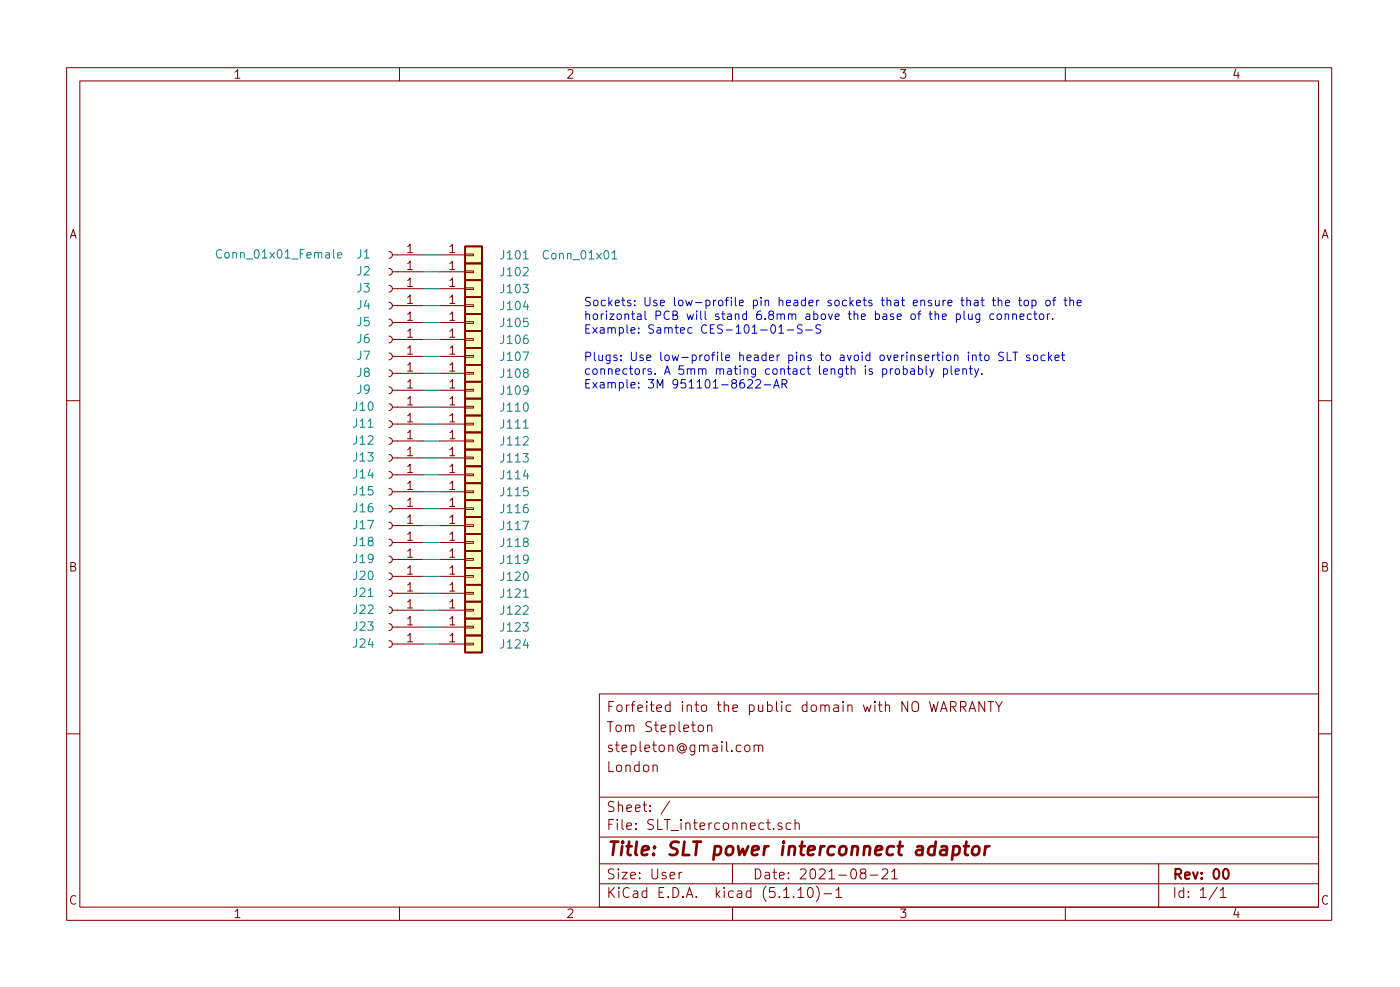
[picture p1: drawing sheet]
EESchema Schematic File Version 4
EELAYER 30 0
EELAYER END
$Descr User 8268 5827
encoding utf-8
Sheet 1 1
Title "SLT power interconnect adaptor"
Date "2021-08-21"
Rev "00"
Comp ""
Comment1 "London"
Comment2 "stepleton@gmail.com"
Comment3 "Tom Stepleton"
Comment4 "Forfeited into the public domain with NO WARRANTY"
$EndDescr
$Comp
L Connector:Conn_01x01_Female J1
U 1 1
P 2300 1500
F 0 "J1" H 2450 1500 50  0000 C CNN
F 1 "Conn_01x01_Female" H 2950 1500 50  0000 C CNN
F 2 "Connector_PinSocket_2.54mm:PinSocket_1x01_P2.54mm_Vertical" H 2300 1500 50  0001 C CNN
F 3 "~" H 2300 1500 50  0001 C CNN
	1    2300 1500
	-1   0    0    1   
$EndComp
$Comp
L Connector:Conn_01x01_Female J2
U 1 1
P 2300 1600
F 0 "J2" H 2450 1600 50  0000 C CNN
F 1 "Conn_01x01_Female" H 2950 1600 50  0001 C CNN
F 2 "Connector_PinSocket_2.54mm:PinSocket_1x01_P2.54mm_Vertical" H 2300 1600 50  0001 C CNN
F 3 "~" H 2300 1600 50  0001 C CNN
	1    2300 1600
	-1   0    0    1   
$EndComp
$Comp
L Connector:Conn_01x01_Female J3
U 1 1
P 2300 1700
F 0 "J3" H 2450 1700 50  0000 C CNN
F 1 "Conn_01x01_Female" H 2950 1700 50  0001 C CNN
F 2 "Connector_PinSocket_2.54mm:PinSocket_1x01_P2.54mm_Vertical" H 2300 1700 50  0001 C CNN
F 3 "~" H 2300 1700 50  0001 C CNN
	1    2300 1700
	-1   0    0    1   
$EndComp
$Comp
L Connector:Conn_01x01_Female J4
U 1 1
P 2300 1800
F 0 "J4" H 2450 1800 50  0000 C CNN
F 1 "Conn_01x01_Female" H 2950 1800 50  0001 C CNN
F 2 "Connector_PinSocket_2.54mm:PinSocket_1x01_P2.54mm_Vertical" H 2300 1800 50  0001 C CNN
F 3 "~" H 2300 1800 50  0001 C CNN
	1    2300 1800
	-1   0    0    1   
$EndComp
$Comp
L Connector:Conn_01x01_Female J5
U 1 1
P 2300 1900
F 0 "J5" H 2450 1900 50  0000 C CNN
F 1 "Conn_01x01_Female" H 2950 1900 50  0001 C CNN
F 2 "Connector_PinSocket_2.54mm:PinSocket_1x01_P2.54mm_Vertical" H 2300 1900 50  0001 C CNN
F 3 "~" H 2300 1900 50  0001 C CNN
	1    2300 1900
	-1   0    0    1   
$EndComp
$Comp
L Connector:Conn_01x01_Female J6
U 1 1
P 2300 2000
F 0 "J6" H 2450 2000 50  0000 C CNN
F 1 "Conn_01x01_Female" H 2950 2000 50  0001 C CNN
F 2 "Connector_PinSocket_2.54mm:PinSocket_1x01_P2.54mm_Vertical" H 2300 2000 50  0001 C CNN
F 3 "~" H 2300 2000 50  0001 C CNN
	1    2300 2000
	-1   0    0    1   
$EndComp
$Comp
L Connector:Conn_01x01_Female J7
U 1 1
P 2300 2100
F 0 "J7" H 2450 2100 50  0000 C CNN
F 1 "Conn_01x01_Female" H 2950 2100 50  0001 C CNN
F 2 "Connector_PinSocket_2.54mm:PinSocket_1x01_P2.54mm_Vertical" H 2300 2100 50  0001 C CNN
F 3 "~" H 2300 2100 50  0001 C CNN
	1    2300 2100
	-1   0    0    1   
$EndComp
$Comp
L Connector:Conn_01x01_Female J8
U 1 1
P 2300 2200
F 0 "J8" H 2450 2200 50  0000 C CNN
F 1 "Conn_01x01_Female" H 2950 2200 50  0001 C CNN
F 2 "Connector_PinSocket_2.54mm:PinSocket_1x01_P2.54mm_Vertical" H 2300 2200 50  0001 C CNN
F 3 "~" H 2300 2200 50  0001 C CNN
	1    2300 2200
	-1   0    0    1   
$EndComp
$Comp
L Connector:Conn_01x01_Female J9
U 1 1
P 2300 2300
F 0 "J9" H 2450 2300 50  0000 C CNN
F 1 "Conn_01x01_Female" H 2950 2300 50  0001 C CNN
F 2 "Connector_PinSocket_2.54mm:PinSocket_1x01_P2.54mm_Vertical" H 2300 2300 50  0001 C CNN
F 3 "~" H 2300 2300 50  0001 C CNN
	1    2300 2300
	-1   0    0    1   
$EndComp
$Comp
L Connector:Conn_01x01_Female J10
U 1 1
P 2300 2400
F 0 "J10" H 2450 2400 50  0000 C CNN
F 1 "Conn_01x01_Female" H 2950 2400 50  0001 C CNN
F 2 "Connector_PinSocket_2.54mm:PinSocket_1x01_P2.54mm_Vertical" H 2300 2400 50  0001 C CNN
F 3 "~" H 2300 2400 50  0001 C CNN
	1    2300 2400
	-1   0    0    1   
$EndComp
$Comp
L Connector:Conn_01x01_Female J11
U 1 1
P 2300 2500
F 0 "J11" H 2450 2500 50  0000 C CNN
F 1 "Conn_01x01_Female" H 2950 2500 50  0001 C CNN
F 2 "Connector_PinSocket_2.54mm:PinSocket_1x01_P2.54mm_Vertical" H 2300 2500 50  0001 C CNN
F 3 "~" H 2300 2500 50  0001 C CNN
	1    2300 2500
	-1   0    0    1   
$EndComp
$Comp
L Connector:Conn_01x01_Female J12
U 1 1
P 2300 2600
F 0 "J12" H 2450 2600 50  0000 C CNN
F 1 "Conn_01x01_Female" H 2950 2600 50  0001 C CNN
F 2 "Connector_PinSocket_2.54mm:PinSocket_1x01_P2.54mm_Vertical" H 2300 2600 50  0001 C CNN
F 3 "~" H 2300 2600 50  0001 C CNN
	1    2300 2600
	-1   0    0    1   
$EndComp
$Comp
L Connector:Conn_01x01_Female J13
U 1 1
P 2300 2700
F 0 "J13" H 2450 2700 50  0000 C CNN
F 1 "Conn_01x01_Female" H 2950 2700 50  0001 C CNN
F 2 "Connector_PinSocket_2.54mm:PinSocket_1x01_P2.54mm_Vertical" H 2300 2700 50  0001 C CNN
F 3 "~" H 2300 2700 50  0001 C CNN
	1    2300 2700
	-1   0    0    1   
$EndComp
$Comp
L Connector:Conn_01x01_Female J14
U 1 1
P 2300 2800
F 0 "J14" H 2450 2800 50  0000 C CNN
F 1 "Conn_01x01_Female" H 2950 2800 50  0001 C CNN
F 2 "Connector_PinSocket_2.54mm:PinSocket_1x01_P2.54mm_Vertical" H 2300 2800 50  0001 C CNN
F 3 "~" H 2300 2800 50  0001 C CNN
	1    2300 2800
	-1   0    0    1   
$EndComp
$Comp
L Connector:Conn_01x01_Female J15
U 1 1
P 2300 2900
F 0 "J15" H 2450 2900 50  0000 C CNN
F 1 "Conn_01x01_Female" H 2950 2900 50  0001 C CNN
F 2 "Connector_PinSocket_2.54mm:PinSocket_1x01_P2.54mm_Vertical" H 2300 2900 50  0001 C CNN
F 3 "~" H 2300 2900 50  0001 C CNN
	1    2300 2900
	-1   0    0    1   
$EndComp
$Comp
L Connector:Conn_01x01_Female J16
U 1 1
P 2300 3000
F 0 "J16" H 2450 3000 50  0000 C CNN
F 1 "Conn_01x01_Female" H 2950 3000 50  0001 C CNN
F 2 "Connector_PinSocket_2.54mm:PinSocket_1x01_P2.54mm_Vertical" H 2300 3000 50  0001 C CNN
F 3 "~" H 2300 3000 50  0001 C CNN
	1    2300 3000
	-1   0    0    1   
$EndComp
$Comp
L Connector:Conn_01x01_Female J17
U 1 1
P 2300 3100
F 0 "J17" H 2450 3100 50  0000 C CNN
F 1 "Conn_01x01_Female" H 2950 3100 50  0001 C CNN
F 2 "Connector_PinSocket_2.54mm:PinSocket_1x01_P2.54mm_Vertical" H 2300 3100 50  0001 C CNN
F 3 "~" H 2300 3100 50  0001 C CNN
	1    2300 3100
	-1   0    0    1   
$EndComp
$Comp
L Connector:Conn_01x01_Female J18
U 1 1
P 2300 3200
F 0 "J18" H 2450 3200 50  0000 C CNN
F 1 "Conn_01x01_Female" H 2950 3200 50  0001 C CNN
F 2 "Connector_PinSocket_2.54mm:PinSocket_1x01_P2.54mm_Vertical" H 2300 3200 50  0001 C CNN
F 3 "~" H 2300 3200 50  0001 C CNN
	1    2300 3200
	-1   0    0    1   
$EndComp
$Comp
L Connector:Conn_01x01_Female J19
U 1 1
P 2300 3300
F 0 "J19" H 2450 3300 50  0000 C CNN
F 1 "Conn_01x01_Female" H 2950 3300 50  0001 C CNN
F 2 "Connector_PinSocket_2.54mm:PinSocket_1x01_P2.54mm_Vertical" H 2300 3300 50  0001 C CNN
F 3 "~" H 2300 3300 50  0001 C CNN
	1    2300 3300
	-1   0    0    1   
$EndComp
$Comp
L Connector:Conn_01x01_Female J20
U 1 1
P 2300 3400
F 0 "J20" H 2450 3400 50  0000 C CNN
F 1 "Conn_01x01_Female" H 2950 3400 50  0001 C CNN
F 2 "Connector_PinSocket_2.54mm:PinSocket_1x01_P2.54mm_Vertical" H 2300 3400 50  0001 C CNN
F 3 "~" H 2300 3400 50  0001 C CNN
	1    2300 3400
	-1   0    0    1   
$EndComp
$Comp
L Connector:Conn_01x01_Female J21
U 1 1
P 2300 3500
F 0 "J21" H 2450 3500 50  0000 C CNN
F 1 "Conn_01x01_Female" H 2950 3500 50  0001 C CNN
F 2 "Connector_PinSocket_2.54mm:PinSocket_1x01_P2.54mm_Vertical" H 2300 3500 50  0001 C CNN
F 3 "~" H 2300 3500 50  0001 C CNN
	1    2300 3500
	-1   0    0    1   
$EndComp
$Comp
L Connector:Conn_01x01_Female J22
U 1 1
P 2300 3600
F 0 "J22" H 2450 3600 50  0000 C CNN
F 1 "Conn_01x01_Female" H 2950 3600 50  0001 C CNN
F 2 "Connector_PinSocket_2.54mm:PinSocket_1x01_P2.54mm_Vertical" H 2300 3600 50  0001 C CNN
F 3 "~" H 2300 3600 50  0001 C CNN
	1    2300 3600
	-1   0    0    1   
$EndComp
$Comp
L Connector:Conn_01x01_Female J23
U 1 1
P 2300 3700
F 0 "J23" H 2450 3700 50  0000 C CNN
F 1 "Conn_01x01_Female" H 2950 3700 50  0001 C CNN
F 2 "Connector_PinSocket_2.54mm:PinSocket_1x01_P2.54mm_Vertical" H 2300 3700 50  0001 C CNN
F 3 "~" H 2300 3700 50  0001 C CNN
	1    2300 3700
	-1   0    0    1   
$EndComp
$Comp
L Connector:Conn_01x01_Female J24
U 1 1
P 2300 3800
F 0 "J24" H 2450 3800 50  0000 C CNN
F 1 "Conn_01x01_Female" H 2950 3800 50  0001 C CNN
F 2 "Connector_PinSocket_2.54mm:PinSocket_1x01_P2.54mm_Vertical" H 2300 3800 50  0001 C CNN
F 3 "~" H 2300 3800 50  0001 C CNN
	1    2300 3800
	-1   0    0    1   
$EndComp
$Comp
L Connector_Generic:Conn_01x01 J101
U 1 1
P 2800 1500
F 0 "J101" H 2950 1500 50  0000 L CNN
F 1 "Conn_01x01" H 3200 1500 50  0000 L CNN
F 2 "Connector_Wire:SolderWire-0.25sqmm_1x01_D0.65mm_OD1.7mm" H 2800 1500 50  0001 C CNN
F 3 "~" H 2800 1500 50  0001 C CNN
	1    2800 1500
	1    0    0    -1  
$EndComp
$Comp
L Connector_Generic:Conn_01x01 J102
U 1 1
P 2800 1600
F 0 "J102" H 2950 1600 50  0000 L CNN
F 1 "Conn_01x01" H 3200 1600 50  0001 L CNN
F 2 "Connector_Wire:SolderWire-0.25sqmm_1x01_D0.65mm_OD1.7mm" H 2800 1600 50  0001 C CNN
F 3 "~" H 2800 1600 50  0001 C CNN
	1    2800 1600
	1    0    0    -1  
$EndComp
$Comp
L Connector_Generic:Conn_01x01 J103
U 1 1
P 2800 1700
F 0 "J103" H 2950 1700 50  0000 L CNN
F 1 "Conn_01x01" H 3200 1700 50  0001 L CNN
F 2 "Connector_Wire:SolderWire-0.25sqmm_1x01_D0.65mm_OD1.7mm" H 2800 1700 50  0001 C CNN
F 3 "~" H 2800 1700 50  0001 C CNN
	1    2800 1700
	1    0    0    -1  
$EndComp
$Comp
L Connector_Generic:Conn_01x01 J104
U 1 1
P 2800 1800
F 0 "J104" H 2950 1800 50  0000 L CNN
F 1 "Conn_01x01" H 3200 1800 50  0001 L CNN
F 2 "Connector_Wire:SolderWire-0.25sqmm_1x01_D0.65mm_OD1.7mm" H 2800 1800 50  0001 C CNN
F 3 "~" H 2800 1800 50  0001 C CNN
	1    2800 1800
	1    0    0    -1  
$EndComp
$Comp
L Connector_Generic:Conn_01x01 J105
U 1 1
P 2800 1900
F 0 "J105" H 2950 1900 50  0000 L CNN
F 1 "Conn_01x01" H 3200 1900 50  0001 L CNN
F 2 "Connector_Wire:SolderWire-0.25sqmm_1x01_D0.65mm_OD1.7mm" H 2800 1900 50  0001 C CNN
F 3 "~" H 2800 1900 50  0001 C CNN
	1    2800 1900
	1    0    0    -1  
$EndComp
$Comp
L Connector_Generic:Conn_01x01 J106
U 1 1
P 2800 2000
F 0 "J106" H 2950 2000 50  0000 L CNN
F 1 "Conn_01x01" H 3200 2000 50  0001 L CNN
F 2 "Connector_Wire:SolderWire-0.25sqmm_1x01_D0.65mm_OD1.7mm" H 2800 2000 50  0001 C CNN
F 3 "~" H 2800 2000 50  0001 C CNN
	1    2800 2000
	1    0    0    -1  
$EndComp
$Comp
L Connector_Generic:Conn_01x01 J107
U 1 1
P 2800 2100
F 0 "J107" H 2950 2100 50  0000 L CNN
F 1 "Conn_01x01" H 3200 2100 50  0001 L CNN
F 2 "Connector_Wire:SolderWire-0.25sqmm_1x01_D0.65mm_OD1.7mm" H 2800 2100 50  0001 C CNN
F 3 "~" H 2800 2100 50  0001 C CNN
	1    2800 2100
	1    0    0    -1  
$EndComp
$Comp
L Connector_Generic:Conn_01x01 J108
U 1 1
P 2800 2200
F 0 "J108" H 2950 2200 50  0000 L CNN
F 1 "Conn_01x01" H 3200 2200 50  0001 L CNN
F 2 "Connector_Wire:SolderWire-0.25sqmm_1x01_D0.65mm_OD1.7mm" H 2800 2200 50  0001 C CNN
F 3 "~" H 2800 2200 50  0001 C CNN
	1    2800 2200
	1    0    0    -1  
$EndComp
$Comp
L Connector_Generic:Conn_01x01 J109
U 1 1
P 2800 2300
F 0 "J109" H 2950 2300 50  0000 L CNN
F 1 "Conn_01x01" H 3200 2300 50  0001 L CNN
F 2 "Connector_Wire:SolderWire-0.25sqmm_1x01_D0.65mm_OD1.7mm" H 2800 2300 50  0001 C CNN
F 3 "~" H 2800 2300 50  0001 C CNN
	1    2800 2300
	1    0    0    -1  
$EndComp
$Comp
L Connector_Generic:Conn_01x01 J110
U 1 1
P 2800 2400
F 0 "J110" H 2950 2400 50  0000 L CNN
F 1 "Conn_01x01" H 3200 2400 50  0001 L CNN
F 2 "Connector_Wire:SolderWire-0.25sqmm_1x01_D0.65mm_OD1.7mm" H 2800 2400 50  0001 C CNN
F 3 "~" H 2800 2400 50  0001 C CNN
	1    2800 2400
	1    0    0    -1  
$EndComp
$Comp
L Connector_Generic:Conn_01x01 J111
U 1 1
P 2800 2500
F 0 "J111" H 2950 2500 50  0000 L CNN
F 1 "Conn_01x01" H 3200 2500 50  0001 L CNN
F 2 "Connector_Wire:SolderWire-0.25sqmm_1x01_D0.65mm_OD1.7mm" H 2800 2500 50  0001 C CNN
F 3 "~" H 2800 2500 50  0001 C CNN
	1    2800 2500
	1    0    0    -1  
$EndComp
$Comp
L Connector_Generic:Conn_01x01 J112
U 1 1
P 2800 2600
F 0 "J112" H 2950 2600 50  0000 L CNN
F 1 "Conn_01x01" H 3200 2600 50  0001 L CNN
F 2 "Connector_Wire:SolderWire-0.25sqmm_1x01_D0.65mm_OD1.7mm" H 2800 2600 50  0001 C CNN
F 3 "~" H 2800 2600 50  0001 C CNN
	1    2800 2600
	1    0    0    -1  
$EndComp
$Comp
L Connector_Generic:Conn_01x01 J113
U 1 1
P 2800 2700
F 0 "J113" H 2950 2700 50  0000 L CNN
F 1 "Conn_01x01" H 3200 2700 50  0001 L CNN
F 2 "Connector_Wire:SolderWire-0.25sqmm_1x01_D0.65mm_OD1.7mm" H 2800 2700 50  0001 C CNN
F 3 "~" H 2800 2700 50  0001 C CNN
	1    2800 2700
	1    0    0    -1  
$EndComp
$Comp
L Connector_Generic:Conn_01x01 J114
U 1 1
P 2800 2800
F 0 "J114" H 2950 2800 50  0000 L CNN
F 1 "Conn_01x01" H 3200 2800 50  0001 L CNN
F 2 "Connector_Wire:SolderWire-0.25sqmm_1x01_D0.65mm_OD1.7mm" H 2800 2800 50  0001 C CNN
F 3 "~" H 2800 2800 50  0001 C CNN
	1    2800 2800
	1    0    0    -1  
$EndComp
$Comp
L Connector_Generic:Conn_01x01 J115
U 1 1
P 2800 2900
F 0 "J115" H 2950 2900 50  0000 L CNN
F 1 "Conn_01x01" H 3200 2900 50  0001 L CNN
F 2 "Connector_Wire:SolderWire-0.25sqmm_1x01_D0.65mm_OD1.7mm" H 2800 2900 50  0001 C CNN
F 3 "~" H 2800 2900 50  0001 C CNN
	1    2800 2900
	1    0    0    -1  
$EndComp
$Comp
L Connector_Generic:Conn_01x01 J116
U 1 1
P 2800 3000
F 0 "J116" H 2950 3000 50  0000 L CNN
F 1 "Conn_01x01" H 3200 3000 50  0001 L CNN
F 2 "Connector_Wire:SolderWire-0.25sqmm_1x01_D0.65mm_OD1.7mm" H 2800 3000 50  0001 C CNN
F 3 "~" H 2800 3000 50  0001 C CNN
	1    2800 3000
	1    0    0    -1  
$EndComp
$Comp
L Connector_Generic:Conn_01x01 J117
U 1 1
P 2800 3100
F 0 "J117" H 2950 3100 50  0000 L CNN
F 1 "Conn_01x01" H 3200 3100 50  0001 L CNN
F 2 "Connector_Wire:SolderWire-0.25sqmm_1x01_D0.65mm_OD1.7mm" H 2800 3100 50  0001 C CNN
F 3 "~" H 2800 3100 50  0001 C CNN
	1    2800 3100
	1    0    0    -1  
$EndComp
$Comp
L Connector_Generic:Conn_01x01 J118
U 1 1
P 2800 3200
F 0 "J118" H 2950 3200 50  0000 L CNN
F 1 "Conn_01x01" H 3200 3200 50  0001 L CNN
F 2 "Connector_Wire:SolderWire-0.25sqmm_1x01_D0.65mm_OD1.7mm" H 2800 3200 50  0001 C CNN
F 3 "~" H 2800 3200 50  0001 C CNN
	1    2800 3200
	1    0    0    -1  
$EndComp
$Comp
L Connector_Generic:Conn_01x01 J119
U 1 1
P 2800 3300
F 0 "J119" H 2950 3300 50  0000 L CNN
F 1 "Conn_01x01" H 3200 3300 50  0001 L CNN
F 2 "Connector_Wire:SolderWire-0.25sqmm_1x01_D0.65mm_OD1.7mm" H 2800 3300 50  0001 C CNN
F 3 "~" H 2800 3300 50  0001 C CNN
	1    2800 3300
	1    0    0    -1  
$EndComp
$Comp
L Connector_Generic:Conn_01x01 J120
U 1 1
P 2800 3400
F 0 "J120" H 2950 3400 50  0000 L CNN
F 1 "Conn_01x01" H 3200 3400 50  0001 L CNN
F 2 "Connector_Wire:SolderWire-0.25sqmm_1x01_D0.65mm_OD1.7mm" H 2800 3400 50  0001 C CNN
F 3 "~" H 2800 3400 50  0001 C CNN
	1    2800 3400
	1    0    0    -1  
$EndComp
$Comp
L Connector_Generic:Conn_01x01 J121
U 1 1
P 2800 3500
F 0 "J121" H 2950 3500 50  0000 L CNN
F 1 "Conn_01x01" H 3200 3500 50  0001 L CNN
F 2 "Connector_Wire:SolderWire-0.25sqmm_1x01_D0.65mm_OD1.7mm" H 2800 3500 50  0001 C CNN
F 3 "~" H 2800 3500 50  0001 C CNN
	1    2800 3500
	1    0    0    -1  
$EndComp
$Comp
L Connector_Generic:Conn_01x01 J122
U 1 1
P 2800 3600
F 0 "J122" H 2950 3600 50  0000 L CNN
F 1 "Conn_01x01" H 3200 3600 50  0001 L CNN
F 2 "Connector_Wire:SolderWire-0.25sqmm_1x01_D0.65mm_OD1.7mm" H 2800 3600 50  0001 C CNN
F 3 "~" H 2800 3600 50  0001 C CNN
	1    2800 3600
	1    0    0    -1  
$EndComp
$Comp
L Connector_Generic:Conn_01x01 J123
U 1 1
P 2800 3700
F 0 "J123" H 2950 3700 50  0000 L CNN
F 1 "Conn_01x01" H 3200 3700 50  0001 L CNN
F 2 "Connector_Wire:SolderWire-0.25sqmm_1x01_D0.65mm_OD1.7mm" H 2800 3700 50  0001 C CNN
F 3 "~" H 2800 3700 50  0001 C CNN
	1    2800 3700
	1    0    0    -1  
$EndComp
$Comp
L Connector_Generic:Conn_01x01 J124
U 1 1
P 2800 3800
F 0 "J124" H 2950 3800 50  0000 L CNN
F 1 "Conn_01x01" H 3200 3800 50  0001 L CNN
F 2 "Connector_Wire:SolderWire-0.25sqmm_1x01_D0.65mm_OD1.7mm" H 2800 3800 50  0001 C CNN
F 3 "~" H 2800 3800 50  0001 C CNN
	1    2800 3800
	1    0    0    -1  
$EndComp
Wire Wire Line
	2500 1500 2600 1500
Wire Wire Line
	2600 1600 2500 1600
Wire Wire Line
	2500 1700 2600 1700
Wire Wire Line
	2600 1800 2500 1800
Wire Wire Line
	2500 1900 2600 1900
Wire Wire Line
	2500 2000 2600 2000
Wire Wire Line
	2500 2100 2600 2100
Wire Wire Line
	2600 2200 2500 2200
Wire Wire Line
	2500 2300 2600 2300
Wire Wire Line
	2600 2400 2500 2400
Wire Wire Line
	2500 2500 2600 2500
Wire Wire Line
	2500 2600 2600 2600
Wire Wire Line
	2500 2700 2600 2700
Wire Wire Line
	2600 2800 2500 2800
Wire Wire Line
	2500 2900 2600 2900
Wire Wire Line
	2600 3000 2500 3000
Wire Wire Line
	2500 3100 2600 3100
Wire Wire Line
	2500 3200 2600 3200
Wire Wire Line
	2500 3300 2600 3300
Wire Wire Line
	2600 3400 2500 3400
Wire Wire Line
	2500 3500 2600 3500
Wire Wire Line
	2600 3600 2500 3600
Wire Wire Line
	2500 3700 2600 3700
Wire Wire Line
	2500 3800 2600 3800
Text Notes 3450 2300 0    50   ~ 0
Sockets: Use low-profile pin header sockets that ensure that the top of the\nhorizontal PCB will stand 6.8mm above the base of the plug connector.\nExample: Samtec CES-101-01-S-S\n\nPlugs: Use low-profile header pins to avoid overinsertion into SLT socket\nconnectors. A 5mm mating contact length is probably plenty.\nExample: 3M 951101-8622-AR
$EndSCHEMATC
